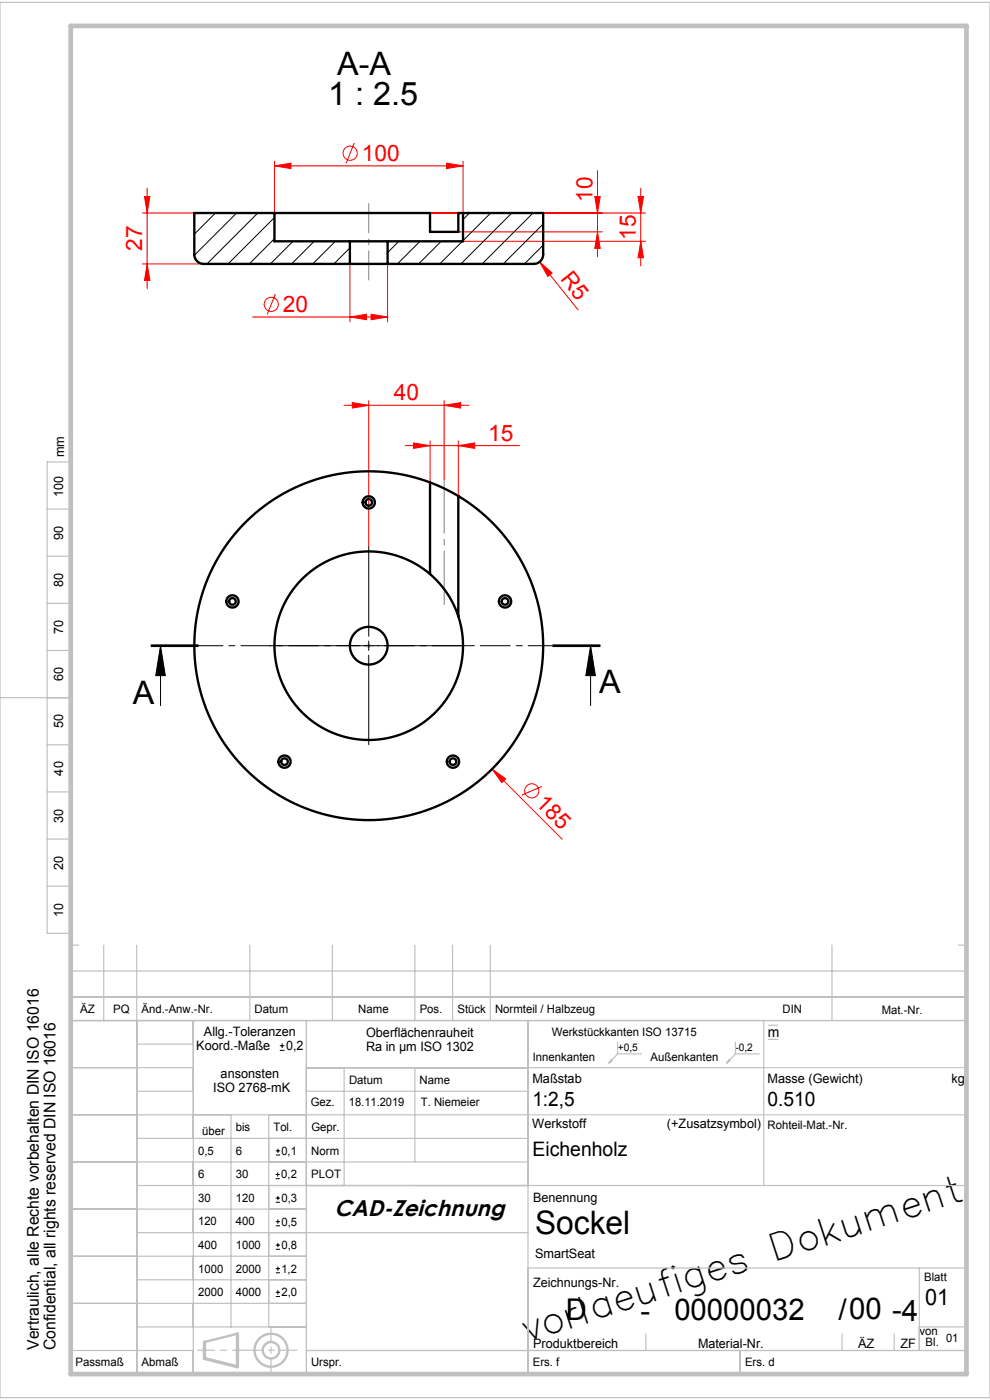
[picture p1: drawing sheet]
<svg xmlns="http://www.w3.org/2000/svg" width="210mm" height="297mm" viewBox="0 0 210 297" stroke-linecap="round" stroke-linejoin="round" font-family="sans-serif">
<g fill="none" stroke="#f00" stroke-width=".21">
<path d="M31.2 39.9v21.3M58.2 35.2l3.5-.6v1.2zM58.2 34.2v11M58.2 35.2h40M75.1 30.4l-1.7 4.3M94.7 34.6l3.5 .6-3.5 .6zM98.2 34.2v11M126.7 36.2v18.2M135.9 39.9v16.5M30.2 45.2h11M30.2 56h13M30.6 41.7h1.2l-.6 3.5z"/>
<path d="M31.2 56l.6 3.5h-1.2zM74.2 56v12.2M82.2 56v12.2M91.2 45.2h45.7M97.2 49.2h30.5M98.2 51.2h38.7M114.5 55.6l2.6 2.3-.9 .7zM114.5 55.6l8.1 10.1M126.2 41.7h1.1l-.6 3.5zM126.7 49.2l.6 3.5h-1.1zM135.3 41.7h1.2l-.6 3.5zM135.9 51.2l.6 3.5h-1.2z"/>
<path d="M53.6 67.2h28.6M58.4 62.4l-1.7 4.3M74.2 67.2l3.5-.5v1.1zM78.7 66.7l3.5 .5-3.5 .6zM73 86h26.5M74.7 85.4l3.5 .6-3.5 .6zM78.2 85v31M86 94.5h24.2M87.7 94l3.5 .5-3.5 .6zM91.2 93.5v8.8M94.2 86l3.5-.6v1.2zM94.2 85v16.8"/>
<path d="M97.2 94.5l3.5-.5v1.1zM97.2 93.5v11.7M104.4 163.1l2.9 2.1-.9 .8zM104.4 163.1l14.9 14.9M114.9 166.9l-4.2 1.8"/>
<circle cx="74.3" cy="32.5" r="1.5"/>
<circle cx="57.5" cy="64.6" r="1.5"/>
<circle cx="112.8" cy="167.8" r="1.5"/>
</g>
<g fill="none" stroke="#000" stroke-width=".21">
<path d="M78.2 116v19M32.1 137h10M32.1 137.2h10M32.1 136.8h10M34.1 137l1 6.3h-2.1zM34.1 137v12.7M57.2 137h19M77.2 137h2M78.2 136v2M78.2 139v19M80.2 137h19M117.3 136.8h10z"/>
<path d="M117.3 137h10M117.3 137.2h10M125.3 137l1 6.3h-2zM125.3 137v12.7M59.4 222.8h.9M59.4 221.8h.9M59.8 221.4v.9M58.5 250h.8M58.5 249.2h.8M58.5 259.2h.9M58.5 255.1h.9M58.5 254.2h.9"/>
<path d="M58.5 245h.9M58.5 244.1h.9M58.9 248.7v.9M58.9 253.7v.9M58.9 258.7v.9M58.9 243.7v.9M58.5 265h.9M58.5 264.1h.9M58.5 260h.9M58.5 275h.9M58.5 274.2h.9M58.5 270h.9"/>
<path d="M58.5 269.1h.9M58.9 263.7v.9M58.9 273.7v.9M58.9 268.7v.9"/>
</g>
<path d="M112 236.5h93M162 226.5h43M42.9 286.4h1M43 286.1l.7 .7M43.4 285.9v1M43.7 286.1l-.7 .7M49.9 286.4h1M50 286.1l.7 .7M50.4 285.9v1M50.7 286.1l-.7 .7" fill="none" stroke="#c0c0c0" stroke-width=".21"/>
<g fill="none" stroke="#c0c0c0" stroke-width=".25">
<path d="M0 .5h210v296h-210zM10 98h5v100h-5zM10 108h5M10 118h5M10 128h5M10 138h5M77.7 137h1M77.9 136.6l.7 .7M78.2 136.5v1M78.6 136.6l-.7 .7M0 148h15M10 158h5"/>
<path d="M10 168h5M10 178h5M10 188h5M15 198.5v93h190v-85.5h-190M15 216.5h190M15 211.5h190M15 200.5h1.7M22 200.5v16M29 200.5v91M41 216.5v75M53 200.5v16M65 216.5v75"/>
<path d="M70.5 200.5v16M88 200.5v16M96 200.5v16M104 200.5v16M112 216.5v75M162 216.5v35M163 217.5h2M176.5 200.5v16M203.3 200.5h1.7M15 226.5h26M15 236.5h97M29 221.5h12"/>
<path d="M29 231.5h12M49 236.5v45M57 236.5v45M65 226.5h97M65 231.5h47M73 226.5v25M88 226.5v20M129.6 224.9l.2 .2-.6 .4zM131 221.1v2.5M131 223.6h5.1M131 223.6l-1.8 1.9M154.6 224.9l.2 .2-.6 .4z"/>
<path d="M156 223.6h5.1M156 221.1v2.5M156 223.6l-1.8 1.9M163 220.5h2M15 246.5h97M15 256.5h50M29 251.5h176M29 241.5h83M15 266.5h50M15 276.5h50M29 261.5h83M29 271.5h36"/>
<path d="M112 269h93M195 269v17.5M15 286.5h26M29 281.5h36M65 286.5h140M137 283v3.5M157 286.5v5M178.6 283v3.5M189.7 283v3.5M195 281.5h10"/>
</g>
<g fill="none" stroke="#c0c0c0" stroke-width=".5">
<path d="M50.4 282.9l-7 1.8"/>
<circle cx="57.5" cy="286.4" r="3.5"/>
<circle cx="57.5" cy="286.4" r="1.75"/>
</g>
<path d="M32.1 137h95.2" fill="none" stroke="#000" stroke-width=".21" stroke-dasharray="6.3 1.3 1.3 1.3" stroke-dashoffset="1.3"/>
<path d="M78.2 59.4v-16.2" fill="none" stroke="#808080" stroke-width=".21" stroke-dasharray="15.2 1.3 1.3 1.3" stroke-dashoffset="9"/>
<path d="M94.2 128.3v-26.5" fill="none" stroke="#808080" stroke-width=".21" stroke-dasharray="15.2 1.3 1.3 1.3" stroke-dashoffset="3.9"/>
<path d="M57.5 291v-9.2" fill="none" stroke="#c0c0c0" stroke-width=".25" stroke-dasharray="6.3 1.3 1.3 1.3" stroke-dashoffset="3.7"/>
<path d="M42 286.4h21" fill="none" stroke="#c0c0c0" stroke-width=".25" stroke-dasharray="6.3 1.3 1.3 1.3" stroke-dashoffset="2.8"/>
<path d="M50.4 282.9v7l-7-1.7v-3.5" fill="none" stroke="#c0c0c0" stroke-width=".7"/>
<path d="M15 5.5h190v286h-190z" fill="none" stroke="#c0c0c0" stroke-width="1"/>
<path d="M34.1 137l1 6.3h-2.1zM125.3 137l1 6.3h-2z" fill="#000"/>
<g fill="#f00">
<path d="M114.5 55.6l2.6 2.3-.9 .7z"/>
<path d="M104.4 163.1l2.9 2.1-.9 .8z"/>
<path d="M78.7 66.7l3.5 .5-3.5 .6zM74.2 67.2l3.5-.5v1.1zM94.7 34.6l3.5 .6-3.5 .6zM58.2 35.2l3.5-.6v1.2z"/>
<path d="M126.7 49.2l.6 3.5h-1.1zM126.2 41.7h1.1l-.6 3.5zM135.9 51.2l.6 3.5h-1.2zM135.3 41.7h1.2l-.6 3.5z"/>
<path d="M30.6 41.7h1.2l-.6 3.5zM31.2 56l.6 3.5h-1.2z"/>
<path d="M97.2 94.5l3.5-.5v1.1zM87.7 94l3.5 .5-3.5 .6zM94.2 86l3.5-.6v1.2zM74.7 85.4l3.5 .6-3.5 .6z"/>
</g>
<g fill="none" stroke="#000" stroke-width=".5">
<path d="M58.2 45.2h-17v8.8a2 2 0 0 0 2 2h31M58.2 45.2h33v4h6v-4h1M58.2 45.2v6h16M74.2 51.2h8M74.2 56h8M74.2 51.2v4.8M82.2 51.2v4.8M98.2 45.2h17v8.8a2 2 0 0 1-2 2h-31M98.2 45.2v6h-16M91.2 102.3a37 37 0 0 0-49.8 38.5 37 37 0 0 0 56.7 27.4 37 37 0 0 0-.9-63M91.2 102.3l3.1 1.4 2.9 1.5M91.2 102.3v19.5"/>
<path d="M97.2 105.2v25.5M91.2 121.8a20 20 0 0 0-31.7 8 20 20 0 0 0 18.2 27.2 20 20 0 0 0 19.5-26.3M91.2 121.8a20 20 0 0 1 6 8.9"/>
<circle cx="78.2" cy="106.6" r=".7"/>
<circle cx="78.2" cy="106.6" r="1.3"/>
<circle cx="49.3" cy="127.6" r="1.3"/>
<circle cx="49.3" cy="127.6" r=".7"/>
<circle cx="78.2" cy="137" r="4"/>
<circle cx="107.1" cy="127.6" r="1.3"/>
<circle cx="107.1" cy="127.6" r=".7"/>
<circle cx="60.3" cy="161.6" r="1.3"/>
<circle cx="60.3" cy="161.6" r=".7"/>
<circle cx="96.1" cy="161.6" r="1.3"/>
<circle cx="96.1" cy="161.6" r=".7"/>
</g>
<g fill="none" stroke="#000" stroke-width=".21">
<path d="M45.7 45.2l-4.5 4.5M50.2 45.2l-9 9M54.7 45.2l-10.8 10.8M58.2 46.1l-9.8 9.9M58.2 50.6l-5.3 5.4M62.2 51.2l-4.8 4.8M66.6 51.2l-4.8 4.8M71.1 51.2l-4.8 4.8M74.2 52.6l-3.4 3.4M84.6 51.2l-2.4 2.4M89.1 51.2l-4.8 4.8M93.6 51.2l-4.8 4.8"/>
<path d="M98.1 51.2l-4.8 4.8M99.6 45.2l-1.4 1.4M104.1 45.2l-5.9 5.9M108.6 45.2l-10.8 10.8M113.1 45.2l-10.8 10.8M115.2 47.5l-8.4 8.5M115.2 52l-4 4"/>
</g>
<text font-size="7.8" x="112.2" y="284.6" transform="rotate(-18 112.2 284.6)">vorlaeufiges Dokument</text>
<g font-size="6.9">
<text x="71.5" y="15.9">A-A</text>
<text x="69.6" y="22.4">1 : 2.5</text>
<text x="28.2" y="149.3">A</text>
<text x="127.1" y="147">A</text>
<text x="113.5" y="261.7">Sockel</text>
</g>
<g font-size="6.3">
<text x="120" y="279.9">D</text>
<text x="135.8" y="280.2">-</text>
<text x="143" y="279.9">00000032</text>
<text x="177.8" y="280">/00 -4</text>
</g>
<g font-size="4.8" fill="#f00">
<text x="76.8" y="34.1">100</text>
<text x="125.7" y="42.9" transform="rotate(-90 125.7 42.9)">10</text>
<text x="30.1" y="53.3" transform="rotate(-90 30.1 53.3)">27</text>
<text x="134.8" y="50.9" transform="rotate(-90 134.8 50.9)">15</text>
<text x="118.7" y="59.3" transform="rotate(51 118.7 59.3)">R5</text>
<text x="60" y="66.2">20</text>
<text x="83.5" y="84.9">40</text>
<text x="103.5" y="93.5">15</text>
<text x="113.4" y="170.7" transform="rotate(45 113.4 170.7)">185</text>
</g>
<g font-size="4.8">
<text x="70.9" y="257.9">CAD-Zeichnung</text>
<text x="196.2" y="276.8">01</text>
</g>
<g font-size="4.2">
<text x="112.9" y="234.7">1:2,5</text>
<text x="162.8" y="234.6">0.510</text>
<text x="112.9" y="245.1">Eichenholz</text>
</g>
<g font-size="3.4">
<text x="8.3" y="286.4" transform="rotate(-90 8.3 286.4)">Vertraulich, alle Rechte vorbehalten DIN ISO 16016</text>
<text x="11.8" y="286.4" transform="rotate(-90 11.8 286.4)">Confidential, all rights reserved DIN ISO 16016</text>
</g>
<text font-size="3" x="162.9" y="220">m</text>
<g font-size="2.7">
<text x="13.6" y="97" transform="rotate(-90 13.6 97)">mm</text>
<text x="13.4" y="105.5" transform="rotate(-90 13.4 105.5)">100</text>
<text x="13.4" y="114.5" transform="rotate(-90 13.4 114.5)">90</text>
<text x="13.4" y="124.5" transform="rotate(-90 13.4 124.5)">80</text>
<text x="13.4" y="134.5" transform="rotate(-90 13.4 134.5)">70</text>
<text x="13.4" y="144.5" transform="rotate(-90 13.4 144.5)">60</text>
<text x="13.4" y="154.5" transform="rotate(-90 13.4 154.5)">50</text>
<text x="13.4" y="164.5" transform="rotate(-90 13.4 164.5)">40</text>
<text x="13.4" y="174.5" transform="rotate(-90 13.4 174.5)">30</text>
<text x="13.4" y="184.5" transform="rotate(-90 13.4 184.5)">20</text>
<text x="13.4" y="194.5" transform="rotate(-90 13.4 194.5)">10</text>
<text x="43.3" y="219.8">Allg.-Toleranzen</text>
<text x="77.7" y="219.9">Oberflächenrauheit</text>
<text x="41.6" y="222.8">Koord.-Maße</text>
<text x="60.7" y="222.8">0,2</text>
<text x="77.6" y="222.9">Ra in µm ISO 1302</text>
<text x="45.2" y="231.8">ISO 2768-mK</text>
<text x="46.8" y="228.8">ansonsten</text>
<text x="112.9" y="229.8">Maßstab</text>
<text x="162.8" y="229.8">Masse (Gewicht)</text>
<text x="201.8" y="229.7">kg</text>
<text x="112.9" y="239.4">Werkstoff</text>
<text x="141.5" y="239.4">(+Zusatzsymbol)</text>
<text x="113.1" y="255">Benennung</text>
<text x="113.5" y="266.8">SmartSeat</text>
<text x="113.1" y="272.9">Zeichnungs-Nr.</text>
<text x="113.1" y="286">Produktbereich</text>
<text x="148.1" y="285.9">Material-Nr.</text>
<text x="182" y="285.9">ÄZ</text>
<text x="191" y="285.9">ZF</text>
</g>
<g font-size="2.5">
<text x="17" y="215">ÄZ</text>
<text x="24" y="215">PQ</text>
<text x="30" y="215">Änd.-Anw.-Nr.</text>
<text x="54" y="215">Datum</text>
<text x="76" y="215">Name</text>
<text x="89" y="215">Pos.</text>
<text x="97" y="215">Stück</text>
<text x="105" y="215">Normteil / Halbzeug</text>
<text x="166" y="215">DIN</text>
<text x="187" y="215">Mat.-Nr.</text>
<text x="117" y="219.8">Werkstückkanten ISO 13715</text>
<text x="113" y="225">Innenkanten</text>
<text x="138" y="225">Außenkanten</text>
<text x="74" y="230">Datum</text>
<text x="89" y="230">Name</text>
<text x="50" y="240">bis</text>
<text x="58" y="240">Tol.</text>
<text x="65.9" y="234.7">Gez.</text>
<text x="66" y="240">Gepr.</text>
<text x="74" y="234.7">18.11.2019</text>
<text x="89.3" y="234.7">T. Niemeier</text>
<text x="162.8" y="239.4">Rohteil-Mat.-Nr.</text>
<text x="42" y="245">0,5</text>
<text x="42.9" y="240.8">über</text>
<text x="50.1" y="245">6</text>
<text x="59.7" y="245">0,1</text>
<text x="66" y="245">Norm</text>
<text x="42" y="250">6</text>
<text x="50" y="250">30</text>
<text x="59.7" y="250">0,2</text>
<text x="66" y="250">PLOT</text>
<text x="42" y="255">30</text>
<text x="50" y="255">120</text>
<text x="59.7" y="255">0,3</text>
<text x="42" y="260">120</text>
<text x="50" y="260">400</text>
<text x="59.7" y="260">0,5</text>
<text x="42.1" y="270">1000</text>
<text x="42.1" y="265">400</text>
<text x="50" y="270">2000</text>
<text x="50" y="265">1000</text>
<text x="59.7" y="265">0,8</text>
<text x="59.7" y="270">1,2</text>
<text x="42" y="275">2000</text>
<text x="50" y="275">4000</text>
<text x="59.7" y="275">2,0</text>
<text x="196" y="271.8">Blatt</text>
<text x="195" y="283.3">von</text>
<text x="196.3" y="285.6">Bl.</text>
<text x="200.7" y="284.7">01</text>
<text x="16" y="289.8">Passmaß</text>
<text x="30" y="289.8">Abmaß</text>
<text x="66" y="289.8">Urspr.</text>
<text x="113" y="289.8">Ers. f</text>
<text x="158" y="289.8">Ers. d</text>
</g>
<g font-size="2.2">
<text x="131" y="222.9">+0,5</text>
<text x="156" y="222.9">-0,2</text>
</g>
</svg>
